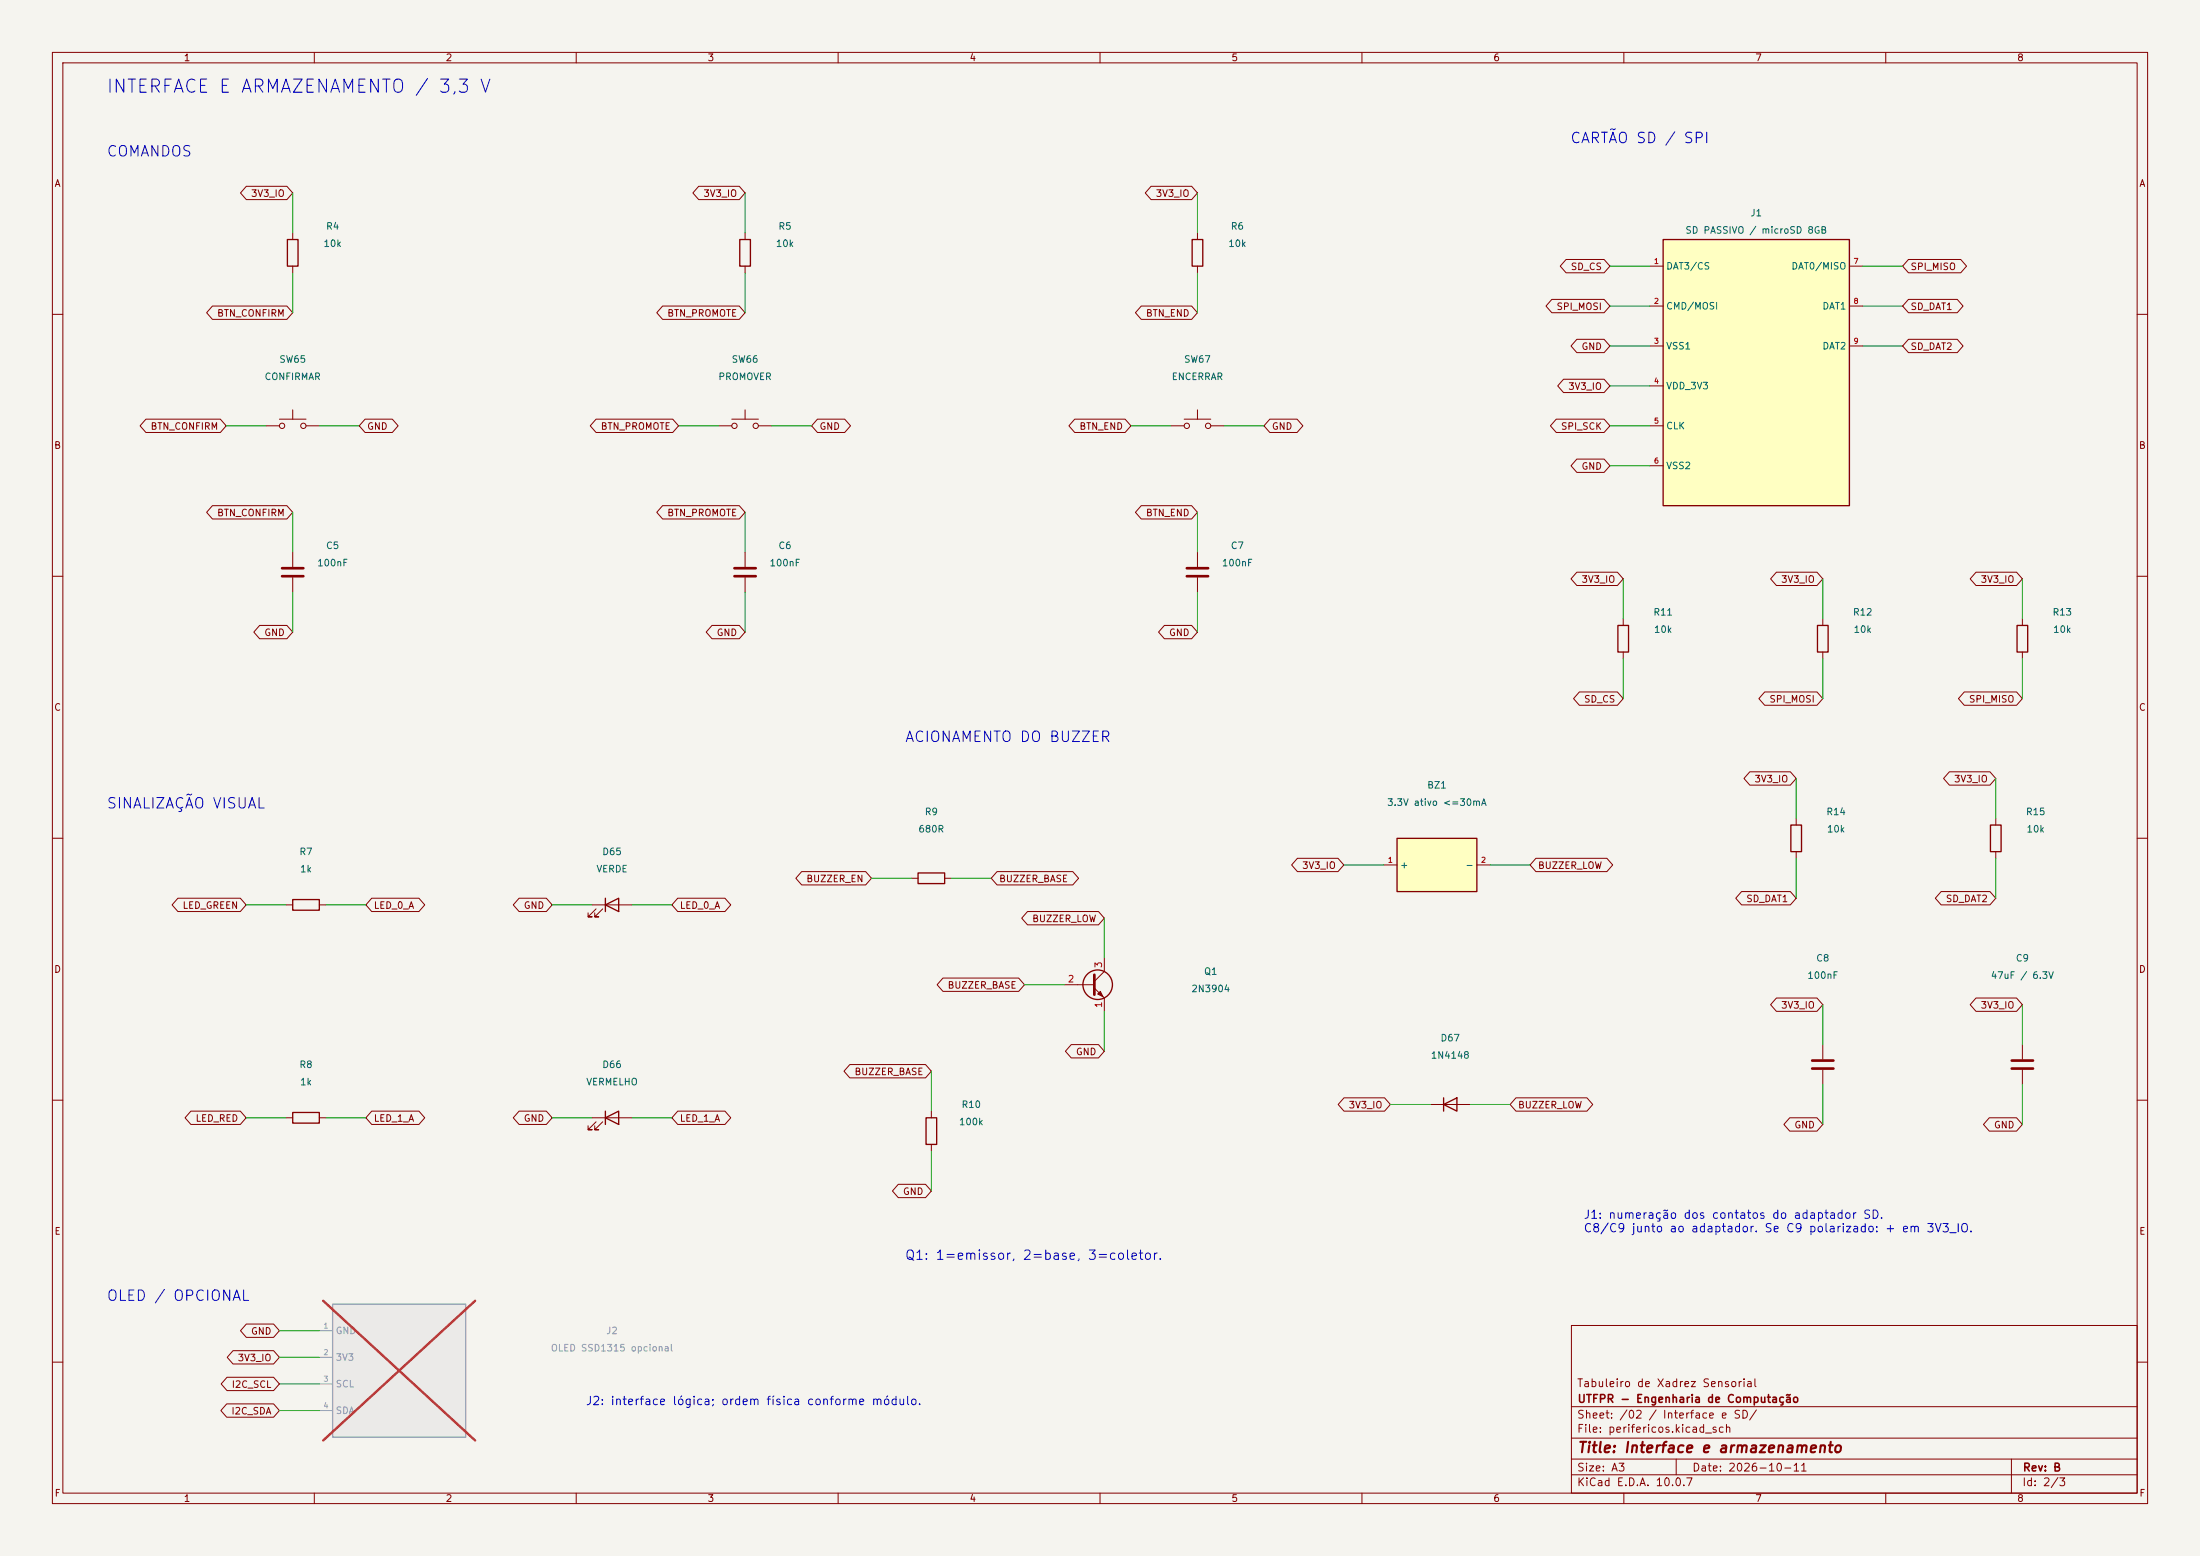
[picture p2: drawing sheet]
(kicad_sch (version 20250114) (generator "eeschema") (paper "A3")
    (title_block (title "Interface e armazenamento") (date "2026-10-11") (rev "B") (company "UTFPR - Engenharia de Computação")
    (comment 1 "Tabuleiro de Xadrez Sensorial"))
    (lib_symbols (symbol "Sensory:Button"
  (pin_numbers (hide yes))
  (pin_names
   (offset 1.016) (hide yes))
  (exclude_from_sim no)
  (in_bom yes)
  (on_board yes)
  (in_pos_files yes)
  (duplicate_pin_numbers_are_jumpers no)
  (property "Reference" "SW" (at 1.27 2.54 0) (show_name no) (do_not_autoplace no) (effects (font (size 1.27 1.27)) (justify left)))
  (property "Value" "Button" (at 0 -1.524 0) (show_name no) (do_not_autoplace no) (effects (font (size 1.27 1.27))))
  (property "Footprint" "" (at 0 5.08 0) (show_name no) (do_not_autoplace no) (hide yes) (effects (font (size 1.27 1.27))))
  (property "Datasheet" "" (at 0 5.08 0) (show_name no) (do_not_autoplace no) (hide yes) (effects (font (size 1.27 1.27))))
  (property "Description" "Push button switch, generic, two pins" (at 0 0 0) (show_name no) (do_not_autoplace no) (hide yes) (effects (font (size 1.27 1.27))))
  (symbol "Button_0_1"
   (circle (center -2.032 0) (radius 0.508) (stroke (width 0) (type default)) (fill (type none)))
   (polyline (pts (xy 0 1.27) (xy 0 3.048)) (stroke (width 0) (type default)) (fill (type none)))
   (circle (center 2.032 0) (radius 0.508) (stroke (width 0) (type default)) (fill (type none)))
   (polyline (pts (xy 2.54 1.27) (xy -2.54 1.27)) (stroke (width 0) (type default)) (fill (type none)))
   (pin passive line (at -5.08 0 0) (length 2.54) (name "1" (effects (font (size 1.27 1.27)))) (number "1" (effects (font (size 1.27 1.27)))))
   (pin passive line (at 5.08 0 180) (length 2.54) (name "2" (effects (font (size 1.27 1.27)))) (number "2" (effects (font (size 1.27 1.27))))))
  (embedded_fonts no))
(symbol "Sensory:Buzzer" (pin_names (offset 0.5)) (in_bom yes) (on_board yes)
   (property "Reference" "BZ" (at 0 10.16 0) (effects (font (size 1 1))))
   (property "Value" "Buzzer" (at 0 7.62 0) (effects (font (size 1 1))))
   (property "Footprint" "" (at 0 0 0) (effects (font (size 1 1)) (hide yes)))
   (property "Datasheet" "" (at 0 0 0) (effects (font (size 1 1)) (hide yes)))
   (property "Description" "Buzzer ativo, 3,3 V, corrente máxima de 30 mA." (at 0 0 0) (effects (font (size 1 1)) (hide yes)))
   (symbol "Buzzer_0_1" (rectangle (start -7.62 5.08) (end 7.62 -5.08) (stroke (width 0.254) (type default)) (fill (type background)))) (symbol "Buzzer_1_1" (pin passive line (at -10.16 -0.0 0) (length 2.54) (name "+" (effects (font (size 1.27 1.27)))) (number "1" (effects (font (size 1.0 1.0))))) (pin passive line (at 10.16 -0.0 180) (length 2.54) (name "-" (effects (font (size 1.27 1.27)))) (number "2" (effects (font (size 1.0 1.0)))))))
(symbol "Sensory:C"
  (pin_numbers (hide yes))
  (pin_names
   (offset 0.254))
  (exclude_from_sim no)
  (in_bom yes)
  (on_board yes)
  (in_pos_files yes)
  (duplicate_pin_numbers_are_jumpers no)
  (property "Reference" "C" (at 0.635 2.54 0) (show_name no) (do_not_autoplace no) (effects (font (size 1.27 1.27)) (justify left)))
  (property "Value" "C" (at 0.635 -2.54 0) (show_name no) (do_not_autoplace no) (effects (font (size 1.27 1.27)) (justify left)))
  (property "Footprint" "" (at 0.9652 -3.81 0) (show_name no) (do_not_autoplace no) (hide yes) (effects (font (size 1.27 1.27))))
  (property "Datasheet" "" (at 0 0 0) (show_name no) (do_not_autoplace no) (hide yes) (effects (font (size 1.27 1.27))))
  (property "Description" "Unpolarized capacitor" (at 0 0 0) (show_name no) (do_not_autoplace no) (hide yes) (effects (font (size 1.27 1.27))))
  (symbol "C_0_1"
   (polyline (pts (xy -2.032 0.762) (xy 2.032 0.762)) (stroke (width 0.508) (type default)) (fill (type none)))
   (polyline (pts (xy -2.032 -0.762) (xy 2.032 -0.762)) (stroke (width 0.508) (type default)) (fill (type none))))
  (symbol "C_1_1"
   (pin passive line (at 0 3.81 270) (length 2.794) (name "" (effects (font (size 1.27 1.27)))) (number "1" (effects (font (size 1.27 1.27)))))
   (pin passive line (at 0 -3.81 90) (length 2.794) (name "" (effects (font (size 1.27 1.27)))) (number "2" (effects (font (size 1.27 1.27))))))
  (embedded_fonts no))
(symbol "Sensory:D"
  (pin_numbers (hide yes))
  (pin_names
   (offset 1.016) (hide yes))
  (exclude_from_sim no)
  (in_bom yes)
  (on_board yes)
  (in_pos_files yes)
  (duplicate_pin_numbers_are_jumpers no)
  (property "Reference" "D" (at 0 2.54 0) (show_name no) (do_not_autoplace no) (effects (font (size 1.27 1.27))))
  (property "Value" "D" (at 0 -2.54 0) (show_name no) (do_not_autoplace no) (effects (font (size 1.27 1.27))))
  (property "Footprint" "" (at 0 0 0) (show_name no) (do_not_autoplace no) (hide yes) (effects (font (size 1.27 1.27))))
  (property "Datasheet" "" (at 0 0 0) (show_name no) (do_not_autoplace no) (hide yes) (effects (font (size 1.27 1.27))))
  (property "Description" "Diode" (at 0 0 0) (show_name no) (do_not_autoplace no) (hide yes) (effects (font (size 1.27 1.27))))
  (property "Sim.Device" "D" (at 0 0 0) (show_name no) (do_not_autoplace no) (hide yes) (effects (font (size 1.27 1.27))))
  (property "Sim.Pins" "1=K 2=A" (at 0 0 0) (show_name no) (do_not_autoplace no) (hide yes) (effects (font (size 1.27 1.27))))
  (symbol "D_0_1"
   (polyline (pts (xy -1.27 1.27) (xy -1.27 -1.27)) (stroke (width 0.254) (type default)) (fill (type none)))
   (polyline (pts (xy 1.27 1.27) (xy 1.27 -1.27) (xy -1.27 0) (xy 1.27 1.27)) (stroke (width 0.254) (type default)) (fill (type none)))
   (polyline (pts (xy 1.27 0) (xy -1.27 0)) (stroke (width 0) (type default)) (fill (type none))))
  (symbol "D_1_1"
   (pin passive line (at -3.81 0 0) (length 2.54) (name "K" (effects (font (size 1.27 1.27)))) (number "1" (effects (font (size 1.27 1.27)))))
   (pin passive line (at 3.81 0 180) (length 2.54) (name "A" (effects (font (size 1.27 1.27)))) (number "2" (effects (font (size 1.27 1.27))))))
  (embedded_fonts no))
(symbol "Sensory:LED"
  (pin_numbers (hide yes))
  (pin_names
   (offset 1.016) (hide yes))
  (exclude_from_sim no)
  (in_bom yes)
  (on_board yes)
  (in_pos_files yes)
  (duplicate_pin_numbers_are_jumpers no)
  (property "Reference" "D" (at 0 2.54 0) (show_name no) (do_not_autoplace no) (effects (font (size 1.27 1.27))))
  (property "Value" "LED" (at 0 -2.54 0) (show_name no) (do_not_autoplace no) (effects (font (size 1.27 1.27))))
  (property "Footprint" "" (at 0 0 0) (show_name no) (do_not_autoplace no) (hide yes) (effects (font (size 1.27 1.27))))
  (property "Datasheet" "" (at 0 0 0) (show_name no) (do_not_autoplace no) (hide yes) (effects (font (size 1.27 1.27))))
  (property "Description" "Light emitting diode" (at 0 0 0) (show_name no) (do_not_autoplace no) (hide yes) (effects (font (size 1.27 1.27))))
  (property "Sim.Pins" "1=K 2=A" (at 0 0 0) (show_name no) (do_not_autoplace no) (hide yes) (effects (font (size 1.27 1.27))))
  (symbol "LED_0_1"
   (polyline (pts (xy -3.048 -0.762) (xy -4.572 -2.286) (xy -3.81 -2.286) (xy -4.572 -2.286) (xy -4.572 -1.524)) (stroke (width 0) (type default)) (fill (type none)))
   (polyline (pts (xy -1.778 -0.762) (xy -3.302 -2.286) (xy -2.54 -2.286) (xy -3.302 -2.286) (xy -3.302 -1.524)) (stroke (width 0) (type default)) (fill (type none)))
   (polyline (pts (xy -1.27 0) (xy 1.27 0)) (stroke (width 0) (type default)) (fill (type none)))
   (polyline (pts (xy -1.27 -1.27) (xy -1.27 1.27)) (stroke (width 0.254) (type default)) (fill (type none)))
   (polyline (pts (xy 1.27 -1.27) (xy 1.27 1.27) (xy -1.27 0) (xy 1.27 -1.27)) (stroke (width 0.254) (type default)) (fill (type none))))
  (symbol "LED_1_1"
   (pin passive line (at -3.81 0 0) (length 2.54) (name "K" (effects (font (size 1.27 1.27)))) (number "1" (effects (font (size 1.27 1.27)))))
   (pin passive line (at 3.81 0 180) (length 2.54) (name "A" (effects (font (size 1.27 1.27)))) (number "2" (effects (font (size 1.27 1.27))))))
  (embedded_fonts no))
(symbol "Sensory:NPN"
  (pin_names
   (offset 0) (hide yes))
  (exclude_from_sim no)
  (in_bom yes)
  (on_board yes)
  (in_pos_files yes)
  (duplicate_pin_numbers_are_jumpers no)
  (property "Reference" "Q" (at 5.08 1.27 0) (show_name no) (do_not_autoplace no) (effects (font (size 1.27 1.27)) (justify left)))
  (property "Value" "NPN" (at 5.08 -1.27 0) (show_name no) (do_not_autoplace no) (effects (font (size 1.27 1.27)) (justify left)))
  (property "Footprint" "" (at 5.08 2.54 0) (show_name no) (do_not_autoplace no) (hide yes) (effects (font (size 1.27 1.27))))
  (property "Datasheet" "" (at 0 0 0) (show_name no) (do_not_autoplace no) (hide yes) (effects (font (size 1.27 1.27))))
  (property "Description" "NPN transistor, emitter/base/collector" (at 0 0 0) (show_name no) (do_not_autoplace no) (hide yes) (effects (font (size 1.27 1.27))))
  (property "Sim.Device" "NPN" (at 0 0 0) (show_name no) (do_not_autoplace no) (hide yes) (effects (font (size 1.27 1.27))))
  (property "Sim.Pins" "1=E 2=B 3=C" (at 0 0 0) (show_name no) (do_not_autoplace no) (hide yes) (effects (font (size 1.27 1.27))))
  (symbol "NPN_0_1"
   (polyline (pts (xy -2.54 0) (xy 0.635 0)) (stroke (width 0) (type default)) (fill (type none)))
   (polyline (pts (xy 0.635 1.905) (xy 0.635 -1.905)) (stroke (width 0.508) (type default)) (fill (type none)))
   (circle (center 1.27 0) (radius 2.8194) (stroke (width 0.254) (type default)) (fill (type none))))
  (symbol "NPN_1_1"
   (polyline (pts (xy 0.635 0.635) (xy 2.54 2.54)) (stroke (width 0) (type default)) (fill (type none)))
   (polyline (pts (xy 0.635 -0.635) (xy 2.54 -2.54)) (stroke (width 0) (type default)) (fill (type none)))
   (polyline (pts (xy 1.27 -1.778) (xy 1.778 -1.27) (xy 2.286 -2.286) (xy 1.27 -1.778)) (stroke (width 0) (type default)) (fill (type outline)))
   (pin passive line (at 2.54 -5.08 90) (length 2.54) (name "E" (effects (font (size 1.27 1.27)))) (number "1" (effects (font (size 1.27 1.27)))))
   (pin input line (at -5.08 0 0) (length 2.54) (name "B" (effects (font (size 1.27 1.27)))) (number "2" (effects (font (size 1.27 1.27)))))
   (pin passive line (at 2.54 5.08 270) (length 2.54) (name "C" (effects (font (size 1.27 1.27)))) (number "3" (effects (font (size 1.27 1.27))))))
  (embedded_fonts no))
(symbol "Sensory:OLED_optional" (pin_names (offset 0.5)) (in_bom yes) (on_board yes)
   (property "Reference" "J" (at 0 17.78 0) (effects (font (size 1 1))))
   (property "Value" "OLED_optional" (at 0 15.24 0) (effects (font (size 1 1))))
   (property "Footprint" "" (at 0 0 0) (effects (font (size 1 1)) (hide yes)))
   (property "Datasheet" "" (at 0 0 0) (effects (font (size 1 1)) (hide yes)))
   (property "Description" "Interface lógica do OLED SSD1315; ordem física do conector conforme o módulo utilizado." (at 0 0 0) (effects (font (size 1 1)) (hide yes)))
   (symbol "OLED_optional_0_1" (rectangle (start -12.7 12.7) (end 12.7 -12.7) (stroke (width 0.254) (type default)) (fill (type background)))) (symbol "OLED_optional_1_1" (pin power_in line (at -15.24 7.62 0) (length 2.54) (name "GND" (effects (font (size 1.27 1.27)))) (number "1" (effects (font (size 1.0 1.0))))) (pin power_in line (at -15.24 2.54 0) (length 2.54) (name "3V3" (effects (font (size 1.27 1.27)))) (number "2" (effects (font (size 1.0 1.0))))) (pin input line (at -15.24 -2.54 0) (length 2.54) (name "SCL" (effects (font (size 1.27 1.27)))) (number "3" (effects (font (size 1.0 1.0))))) (pin bidirectional line (at -15.24 -7.62 0) (length 2.54) (name "SDA" (effects (font (size 1.27 1.27)))) (number "4" (effects (font (size 1.0 1.0)))))))
(symbol "Sensory:R"
  (pin_numbers (hide yes))
  (pin_names
   (offset 0))
  (exclude_from_sim no)
  (in_bom yes)
  (on_board yes)
  (in_pos_files yes)
  (duplicate_pin_numbers_are_jumpers no)
  (property "Reference" "R" (at 2.032 0 90) (show_name no) (do_not_autoplace no) (effects (font (size 1.27 1.27))))
  (property "Value" "R" (at 0 0 90) (show_name no) (do_not_autoplace no) (effects (font (size 1.27 1.27))))
  (property "Footprint" "" (at -1.778 0 90) (show_name no) (do_not_autoplace no) (hide yes) (effects (font (size 1.27 1.27))))
  (property "Datasheet" "" (at 0 0 0) (show_name no) (do_not_autoplace no) (hide yes) (effects (font (size 1.27 1.27))))
  (property "Description" "Resistor" (at 0 0 0) (show_name no) (do_not_autoplace no) (hide yes) (effects (font (size 1.27 1.27))))
  (symbol "R_0_1"
   (rectangle (start -1.016 -2.54) (end 1.016 2.54) (stroke (width 0.254) (type default)) (fill (type none))))
  (symbol "R_1_1"
   (pin passive line (at 0 3.81 270) (length 1.27) (name "" (effects (font (size 1.27 1.27)))) (number "1" (effects (font (size 1.27 1.27)))))
   (pin passive line (at 0 -3.81 90) (length 1.27) (name "" (effects (font (size 1.27 1.27)))) (number "2" (effects (font (size 1.27 1.27))))))
  (embedded_fonts no))
(symbol "Sensory:SD_adapter_passive" (pin_names (offset 0.5)) (in_bom yes) (on_board yes)
   (property "Reference" "J" (at 0 30.48 0) (effects (font (size 1 1))))
   (property "Value" "SD_adapter_passive" (at 0 27.94 0) (effects (font (size 1 1))))
   (property "Footprint" "" (at 0 0 0) (effects (font (size 1 1)) (hide yes)))
   (property "Datasheet" "" (at 0 0 0) (effects (font (size 1 1)) (hide yes)))
   (property "Description" "Adaptador SD passivo: numeração dos contatos SD 1 a 9, não dos contatos microSD." (at 0 0 0) (effects (font (size 1 1)) (hide yes)))
   (symbol "SD_adapter_passive_0_1" (rectangle (start -17.78 25.4) (end 17.78 -25.4) (stroke (width 0.254) (type default)) (fill (type background)))) (symbol "SD_adapter_passive_1_1" (pin input line (at -20.32 20.32 0) (length 2.54) (name "DAT3/CS" (effects (font (size 1.27 1.27)))) (number "1" (effects (font (size 1.0 1.0))))) (pin input line (at -20.32 12.7 0) (length 2.54) (name "CMD/MOSI" (effects (font (size 1.27 1.27)))) (number "2" (effects (font (size 1.0 1.0))))) (pin power_in line (at -20.32 5.08 0) (length 2.54) (name "VSS1" (effects (font (size 1.27 1.27)))) (number "3" (effects (font (size 1.0 1.0))))) (pin power_in line (at -20.32 -2.54 0) (length 2.54) (name "VDD_3V3" (effects (font (size 1.27 1.27)))) (number "4" (effects (font (size 1.0 1.0))))) (pin input line (at -20.32 -10.16 0) (length 2.54) (name "CLK" (effects (font (size 1.27 1.27)))) (number "5" (effects (font (size 1.0 1.0))))) (pin power_in line (at -20.32 -17.78 0) (length 2.54) (name "VSS2" (effects (font (size 1.27 1.27)))) (number "6" (effects (font (size 1.0 1.0))))) (pin tri_state line (at 20.32 20.32 180) (length 2.54) (name "DAT0/MISO" (effects (font (size 1.27 1.27)))) (number "7" (effects (font (size 1.0 1.0))))) (pin bidirectional line (at 20.32 12.7 180) (length 2.54) (name "DAT1" (effects (font (size 1.27 1.27)))) (number "8" (effects (font (size 1.0 1.0))))) (pin bidirectional line (at 20.32 5.08 180) (length 2.54) (name "DAT2" (effects (font (size 1.27 1.27)))) (number "9" (effects (font (size 1.0 1.0)))))))) (text "INTERFACE E ARMAZENAMENTO / 3,3 V" (at 20.32 15.24 0) (effects (font (size 2.5 2.5)) (justify left top))) (text "COMANDOS" (at 20.32 27.94 0) (effects (font (size 2.0 2.0)) (justify left top))) (text "CARTÃO SD / SPI" (at 299.72 25.4 0) (effects (font (size 2.0 2.0)) (justify left top))) (symbol (lib_id "Sensory:R") (at 55.88 48.26 0) (unit 1) (in_bom yes) (on_board yes) (dnp no)
    (property "Reference" "R4" (at 63.5 43.18 0) (effects (font (size 1.27 1.27))))
    (property "Value" "10k" (at 63.5 46.482 0) (effects (font (size 1.27 1.27))))
    (property "Footprint" "" (at 55.88 48.26 0) (effects (font (size 1 1)) (hide yes)))
    (property "Assembly_note" "" (at 55.88 48.26 0) (effects (font (size 1 1)) (hide yes)))) (wire (pts (xy 55.88 44.45) (xy 55.88 36.83)) (stroke (width 0) (type default))) (global_label "3V3_IO" (shape bidirectional) (at 55.88 36.83 0) (effects (font (size 1.27 1.27)) (justify right))) (wire (pts (xy 55.88 52.07) (xy 55.88 59.69)) (stroke (width 0) (type default))) (global_label "BTN_CONFIRM" (shape bidirectional) (at 55.88 59.69 0) (effects (font (size 1.27 1.27)) (justify right))) (symbol (lib_id "Sensory:Button") (at 55.88 81.28 0) (unit 1) (in_bom yes) (on_board yes) (dnp no)
    (property "Reference" "SW65" (at 55.88 68.58 0) (effects (font (size 1.27 1.27))))
    (property "Value" "CONFIRMAR" (at 55.88 71.882 0) (effects (font (size 1.27 1.27))))
    (property "Footprint" "" (at 55.88 81.28 0) (effects (font (size 1 1)) (hide yes)))
    (property "Assembly_note" "" (at 55.88 81.28 0) (effects (font (size 1 1)) (hide yes)))) (wire (pts (xy 50.8 81.28) (xy 43.18 81.28)) (stroke (width 0) (type default))) (global_label "BTN_CONFIRM" (shape bidirectional) (at 43.18 81.28 0) (effects (font (size 1.27 1.27)) (justify right))) (wire (pts (xy 60.96 81.28) (xy 68.58 81.28)) (stroke (width 0) (type default))) (global_label "GND" (shape bidirectional) (at 68.58 81.28 180) (effects (font (size 1.27 1.27)) (justify left))) (symbol (lib_id "Sensory:C") (at 55.88 109.22 0) (unit 1) (in_bom yes) (on_board yes) (dnp no)
    (property "Reference" "C5" (at 63.5 104.14 0) (effects (font (size 1.27 1.27))))
    (property "Value" "100nF" (at 63.5 107.442 0) (effects (font (size 1.27 1.27))))
    (property "Footprint" "" (at 55.88 109.22 0) (effects (font (size 1 1)) (hide yes)))
    (property "Assembly_note" "" (at 55.88 109.22 0) (effects (font (size 1 1)) (hide yes)))) (wire (pts (xy 55.88 105.41) (xy 55.88 97.79)) (stroke (width 0) (type default))) (global_label "BTN_CONFIRM" (shape bidirectional) (at 55.88 97.79 0) (effects (font (size 1.27 1.27)) (justify right))) (wire (pts (xy 55.88 113.03) (xy 55.88 120.65)) (stroke (width 0) (type default))) (global_label "GND" (shape bidirectional) (at 55.88 120.65 0) (effects (font (size 1.27 1.27)) (justify right))) (symbol (lib_id "Sensory:R") (at 142.24 48.26 0) (unit 1) (in_bom yes) (on_board yes) (dnp no)
    (property "Reference" "R5" (at 149.86 43.18 0) (effects (font (size 1.27 1.27))))
    (property "Value" "10k" (at 149.86 46.482 0) (effects (font (size 1.27 1.27))))
    (property "Footprint" "" (at 142.24 48.26 0) (effects (font (size 1 1)) (hide yes)))
    (property "Assembly_note" "" (at 142.24 48.26 0) (effects (font (size 1 1)) (hide yes)))) (wire (pts (xy 142.24 44.45) (xy 142.24 36.83)) (stroke (width 0) (type default))) (global_label "3V3_IO" (shape bidirectional) (at 142.24 36.83 0) (effects (font (size 1.27 1.27)) (justify right))) (wire (pts (xy 142.24 52.07) (xy 142.24 59.69)) (stroke (width 0) (type default))) (global_label "BTN_PROMOTE" (shape bidirectional) (at 142.24 59.69 0) (effects (font (size 1.27 1.27)) (justify right))) (symbol (lib_id "Sensory:Button") (at 142.24 81.28 0) (unit 1) (in_bom yes) (on_board yes) (dnp no)
    (property "Reference" "SW66" (at 142.24 68.58 0) (effects (font (size 1.27 1.27))))
    (property "Value" "PROMOVER" (at 142.24 71.882 0) (effects (font (size 1.27 1.27))))
    (property "Footprint" "" (at 142.24 81.28 0) (effects (font (size 1 1)) (hide yes)))
    (property "Assembly_note" "" (at 142.24 81.28 0) (effects (font (size 1 1)) (hide yes)))) (wire (pts (xy 137.16 81.28) (xy 129.54 81.28)) (stroke (width 0) (type default))) (global_label "BTN_PROMOTE" (shape bidirectional) (at 129.54 81.28 0) (effects (font (size 1.27 1.27)) (justify right))) (wire (pts (xy 147.32 81.28) (xy 154.94 81.28)) (stroke (width 0) (type default))) (global_label "GND" (shape bidirectional) (at 154.94 81.28 180) (effects (font (size 1.27 1.27)) (justify left))) (symbol (lib_id "Sensory:C") (at 142.24 109.22 0) (unit 1) (in_bom yes) (on_board yes) (dnp no)
    (property "Reference" "C6" (at 149.86 104.14 0) (effects (font (size 1.27 1.27))))
    (property "Value" "100nF" (at 149.86 107.442 0) (effects (font (size 1.27 1.27))))
    (property "Footprint" "" (at 142.24 109.22 0) (effects (font (size 1 1)) (hide yes)))
    (property "Assembly_note" "" (at 142.24 109.22 0) (effects (font (size 1 1)) (hide yes)))) (wire (pts (xy 142.24 105.41) (xy 142.24 97.79)) (stroke (width 0) (type default))) (global_label "BTN_PROMOTE" (shape bidirectional) (at 142.24 97.79 0) (effects (font (size 1.27 1.27)) (justify right))) (wire (pts (xy 142.24 113.03) (xy 142.24 120.65)) (stroke (width 0) (type default))) (global_label "GND" (shape bidirectional) (at 142.24 120.65 0) (effects (font (size 1.27 1.27)) (justify right))) (symbol (lib_id "Sensory:R") (at 228.6 48.26 0) (unit 1) (in_bom yes) (on_board yes) (dnp no)
    (property "Reference" "R6" (at 236.22 43.18 0) (effects (font (size 1.27 1.27))))
    (property "Value" "10k" (at 236.22 46.482 0) (effects (font (size 1.27 1.27))))
    (property "Footprint" "" (at 228.6 48.26 0) (effects (font (size 1 1)) (hide yes)))
    (property "Assembly_note" "" (at 228.6 48.26 0) (effects (font (size 1 1)) (hide yes)))) (wire (pts (xy 228.6 44.45) (xy 228.6 36.83)) (stroke (width 0) (type default))) (global_label "3V3_IO" (shape bidirectional) (at 228.6 36.83 0) (effects (font (size 1.27 1.27)) (justify right))) (wire (pts (xy 228.6 52.07) (xy 228.6 59.69)) (stroke (width 0) (type default))) (global_label "BTN_END" (shape bidirectional) (at 228.6 59.69 0) (effects (font (size 1.27 1.27)) (justify right))) (symbol (lib_id "Sensory:Button") (at 228.6 81.28 0) (unit 1) (in_bom yes) (on_board yes) (dnp no)
    (property "Reference" "SW67" (at 228.6 68.58 0) (effects (font (size 1.27 1.27))))
    (property "Value" "ENCERRAR" (at 228.6 71.882 0) (effects (font (size 1.27 1.27))))
    (property "Footprint" "" (at 228.6 81.28 0) (effects (font (size 1 1)) (hide yes)))
    (property "Assembly_note" "" (at 228.6 81.28 0) (effects (font (size 1 1)) (hide yes)))) (wire (pts (xy 223.52 81.28) (xy 215.9 81.28)) (stroke (width 0) (type default))) (global_label "BTN_END" (shape bidirectional) (at 215.9 81.28 0) (effects (font (size 1.27 1.27)) (justify right))) (wire (pts (xy 233.68 81.28) (xy 241.3 81.28)) (stroke (width 0) (type default))) (global_label "GND" (shape bidirectional) (at 241.3 81.28 180) (effects (font (size 1.27 1.27)) (justify left))) (symbol (lib_id "Sensory:C") (at 228.6 109.22 0) (unit 1) (in_bom yes) (on_board yes) (dnp no)
    (property "Reference" "C7" (at 236.22 104.14 0) (effects (font (size 1.27 1.27))))
    (property "Value" "100nF" (at 236.22 107.442 0) (effects (font (size 1.27 1.27))))
    (property "Footprint" "" (at 228.6 109.22 0) (effects (font (size 1 1)) (hide yes)))
    (property "Assembly_note" "" (at 228.6 109.22 0) (effects (font (size 1 1)) (hide yes)))) (wire (pts (xy 228.6 105.41) (xy 228.6 97.79)) (stroke (width 0) (type default))) (global_label "BTN_END" (shape bidirectional) (at 228.6 97.79 0) (effects (font (size 1.27 1.27)) (justify right))) (wire (pts (xy 228.6 113.03) (xy 228.6 120.65)) (stroke (width 0) (type default))) (global_label "GND" (shape bidirectional) (at 228.6 120.65 0) (effects (font (size 1.27 1.27)) (justify right))) (text "SINALIZAÇÃO VISUAL" (at 20.32 152.4 0) (effects (font (size 2.0 2.0)) (justify left top))) (text "ACIONAMENTO DO BUZZER" (at 172.72 139.7 0) (effects (font (size 2.0 2.0)) (justify left top))) (symbol (lib_id "Sensory:R") (at 58.42 172.72 90) (unit 1) (in_bom yes) (on_board yes) (dnp no)
    (property "Reference" "R7" (at 58.42 162.56 90) (effects (font (size 1.27 1.27))))
    (property "Value" "1k" (at 58.42 165.862 90) (effects (font (size 1.27 1.27))))
    (property "Footprint" "" (at 58.42 172.72 0) (effects (font (size 1 1)) (hide yes)))
    (property "Assembly_note" "" (at 58.42 172.72 0) (effects (font (size 1 1)) (hide yes)))) (wire (pts (xy 54.61 172.72) (xy 46.99 172.72)) (stroke (width 0) (type default))) (global_label "LED_GREEN" (shape bidirectional) (at 46.99 172.72 0) (effects (font (size 1.27 1.27)) (justify right))) (wire (pts (xy 62.23 172.72) (xy 69.85 172.72)) (stroke (width 0) (type default))) (global_label "LED_0_A" (shape bidirectional) (at 69.85 172.72 180) (effects (font (size 1.27 1.27)) (justify left))) (symbol (lib_id "Sensory:LED") (at 116.84 172.72 0) (unit 1) (in_bom yes) (on_board yes) (dnp no)
    (property "Reference" "D65" (at 116.84 162.56 0) (effects (font (size 1.27 1.27))))
    (property "Value" "VERDE" (at 116.84 165.862 0) (effects (font (size 1.27 1.27))))
    (property "Footprint" "" (at 116.84 172.72 0) (effects (font (size 1 1)) (hide yes)))
    (property "Assembly_note" "" (at 116.84 172.72 0) (effects (font (size 1 1)) (hide yes)))) (wire (pts (xy 113.03 172.72) (xy 105.41 172.72)) (stroke (width 0) (type default))) (global_label "GND" (shape bidirectional) (at 105.41 172.72 0) (effects (font (size 1.27 1.27)) (justify right))) (wire (pts (xy 120.65 172.72) (xy 128.27 172.72)) (stroke (width 0) (type default))) (global_label "LED_0_A" (shape bidirectional) (at 128.27 172.72 180) (effects (font (size 1.27 1.27)) (justify left))) (symbol (lib_id "Sensory:R") (at 58.42 213.36 90) (unit 1) (in_bom yes) (on_board yes) (dnp no)
    (property "Reference" "R8" (at 58.42 203.2 90) (effects (font (size 1.27 1.27))))
    (property "Value" "1k" (at 58.42 206.502 90) (effects (font (size 1.27 1.27))))
    (property "Footprint" "" (at 58.42 213.36 0) (effects (font (size 1 1)) (hide yes)))
    (property "Assembly_note" "" (at 58.42 213.36 0) (effects (font (size 1 1)) (hide yes)))) (wire (pts (xy 54.61 213.36) (xy 46.99 213.36)) (stroke (width 0) (type default))) (global_label "LED_RED" (shape bidirectional) (at 46.99 213.36 0) (effects (font (size 1.27 1.27)) (justify right))) (wire (pts (xy 62.23 213.36) (xy 69.85 213.36)) (stroke (width 0) (type default))) (global_label "LED_1_A" (shape bidirectional) (at 69.85 213.36 180) (effects (font (size 1.27 1.27)) (justify left))) (symbol (lib_id "Sensory:LED") (at 116.84 213.36 0) (unit 1) (in_bom yes) (on_board yes) (dnp no)
    (property "Reference" "D66" (at 116.84 203.2 0) (effects (font (size 1.27 1.27))))
    (property "Value" "VERMELHO" (at 116.84 206.502 0) (effects (font (size 1.27 1.27))))
    (property "Footprint" "" (at 116.84 213.36 0) (effects (font (size 1 1)) (hide yes)))
    (property "Assembly_note" "" (at 116.84 213.36 0) (effects (font (size 1 1)) (hide yes)))) (wire (pts (xy 113.03 213.36) (xy 105.41 213.36)) (stroke (width 0) (type default))) (global_label "GND" (shape bidirectional) (at 105.41 213.36 0) (effects (font (size 1.27 1.27)) (justify right))) (wire (pts (xy 120.65 213.36) (xy 128.27 213.36)) (stroke (width 0) (type default))) (global_label "LED_1_A" (shape bidirectional) (at 128.27 213.36 180) (effects (font (size 1.27 1.27)) (justify left))) (symbol (lib_id "Sensory:NPN") (at 208.28 187.96 0) (unit 1) (in_bom yes) (on_board yes) (dnp no)
    (property "Reference" "Q1" (at 231.14 185.42 0) (effects (font (size 1.27 1.27))))
    (property "Value" "2N3904" (at 231.14 188.722 0) (effects (font (size 1.27 1.27))))
    (property "Footprint" "Package_TO_SOT_THT:TO-92_Inline" (at 208.28 187.96 0) (effects (font (size 1 1)) (hide yes)))
    (property "Assembly_note" "" (at 208.28 187.96 0) (effects (font (size 1 1)) (hide yes)))) (wire (pts (xy 210.82 193.04) (xy 210.82 200.66)) (stroke (width 0) (type default))) (global_label "GND" (shape bidirectional) (at 210.82 200.66 0) (effects (font (size 1.27 1.27)) (justify right))) (wire (pts (xy 203.2 187.96) (xy 195.58 187.96)) (stroke (width 0) (type default))) (global_label "BUZZER_BASE" (shape bidirectional) (at 195.58 187.96 0) (effects (font (size 1.27 1.27)) (justify right))) (wire (pts (xy 210.82 182.88) (xy 210.82 175.26)) (stroke (width 0) (type default))) (global_label "BUZZER_LOW" (shape bidirectional) (at 210.82 175.26 0) (effects (font (size 1.27 1.27)) (justify right))) (symbol (lib_id "Sensory:R") (at 177.8 167.64 90) (unit 1) (in_bom yes) (on_board yes) (dnp no)
    (property "Reference" "R9" (at 177.8 154.94 90) (effects (font (size 1.27 1.27))))
    (property "Value" "680R" (at 177.8 158.242 90) (effects (font (size 1.27 1.27))))
    (property "Footprint" "" (at 177.8 167.64 0) (effects (font (size 1 1)) (hide yes)))
    (property "Assembly_note" "" (at 177.8 167.64 0) (effects (font (size 1 1)) (hide yes)))) (wire (pts (xy 173.99 167.64) (xy 166.37 167.64)) (stroke (width 0) (type default))) (global_label "BUZZER_EN" (shape bidirectional) (at 166.37 167.64 0) (effects (font (size 1.27 1.27)) (justify right))) (wire (pts (xy 181.61 167.64) (xy 189.23 167.64)) (stroke (width 0) (type default))) (global_label "BUZZER_BASE" (shape bidirectional) (at 189.23 167.64 180) (effects (font (size 1.27 1.27)) (justify left))) (symbol (lib_id "Sensory:R") (at 177.8 215.9 0) (unit 1) (in_bom yes) (on_board yes) (dnp no)
    (property "Reference" "R10" (at 185.42 210.82 0) (effects (font (size 1.27 1.27))))
    (property "Value" "100k" (at 185.42 214.122 0) (effects (font (size 1.27 1.27))))
    (property "Footprint" "" (at 177.8 215.9 0) (effects (font (size 1 1)) (hide yes)))
    (property "Assembly_note" "" (at 177.8 215.9 0) (effects (font (size 1 1)) (hide yes)))) (wire (pts (xy 177.8 212.09) (xy 177.8 204.47)) (stroke (width 0) (type default))) (global_label "BUZZER_BASE" (shape bidirectional) (at 177.8 204.47 0) (effects (font (size 1.27 1.27)) (justify right))) (wire (pts (xy 177.8 219.71) (xy 177.8 227.33)) (stroke (width 0) (type default))) (global_label "GND" (shape bidirectional) (at 177.8 227.33 0) (effects (font (size 1.27 1.27)) (justify right))) (symbol (lib_id "Sensory:Buzzer") (at 274.32 165.1 0) (unit 1) (in_bom yes) (on_board yes) (dnp no)
    (property "Reference" "BZ1" (at 274.32 149.86 0) (effects (font (size 1.27 1.27))))
    (property "Value" "3.3V ativo <=30mA" (at 274.32 153.162 0) (effects (font (size 1.27 1.27))))
    (property "Footprint" "" (at 274.32 165.1 0) (effects (font (size 1 1)) (hide yes)))
    (property "Assembly_note" "" (at 274.32 165.1 0) (effects (font (size 1 1)) (hide yes)))) (wire (pts (xy 264.16 165.1) (xy 256.54 165.1)) (stroke (width 0) (type default))) (global_label "3V3_IO" (shape bidirectional) (at 256.54 165.1 0) (effects (font (size 1.27 1.27)) (justify right))) (wire (pts (xy 284.48 165.1) (xy 292.1 165.1)) (stroke (width 0) (type default))) (global_label "BUZZER_LOW" (shape bidirectional) (at 292.1 165.1 180) (effects (font (size 1.27 1.27)) (justify left))) (symbol (lib_id "Sensory:D") (at 276.86 210.82 0) (unit 1) (in_bom yes) (on_board yes) (dnp no)
    (property "Reference" "D67" (at 276.86 198.12 0) (effects (font (size 1.27 1.27))))
    (property "Value" "1N4148" (at 276.86 201.422 0) (effects (font (size 1.27 1.27))))
    (property "Footprint" "" (at 276.86 210.82 0) (effects (font (size 1 1)) (hide yes)))
    (property "Assembly_note" "" (at 276.86 210.82 0) (effects (font (size 1 1)) (hide yes)))) (wire (pts (xy 273.05 210.82) (xy 265.43 210.82)) (stroke (width 0) (type default))) (global_label "3V3_IO" (shape bidirectional) (at 265.43 210.82 0) (effects (font (size 1.27 1.27)) (justify right))) (wire (pts (xy 280.67 210.82) (xy 288.29 210.82)) (stroke (width 0) (type default))) (global_label "BUZZER_LOW" (shape bidirectional) (at 288.29 210.82 180) (effects (font (size 1.27 1.27)) (justify left))) (text "Q1: 1=emissor, 2=base, 3=coletor." (at 172.72 238.76 0) (effects (font (size 1.8 1.8)) (justify left top))) (symbol (lib_id "Sensory:SD_adapter_passive") (at 335.28 71.12 0) (unit 1) (in_bom yes) (on_board yes) (dnp no)
    (property "Reference" "J1" (at 335.28 40.64 0) (effects (font (size 1.27 1.27))))
    (property "Value" "SD PASSIVO / microSD 8GB" (at 335.28 43.942 0) (effects (font (size 1.27 1.27))))
    (property "Footprint" "" (at 335.28 71.12 0) (effects (font (size 1 1)) (hide yes)))
    (property "Assembly_note" "Adaptador SD convencional passivo; numeração dos contatos SD 1 a 9; alimentação de 3,3 V." (at 335.28 71.12 0) (effects (font (size 1 1)) (hide yes)))) (wire (pts (xy 314.96 50.8) (xy 307.34 50.8)) (stroke (width 0) (type default))) (global_label "SD_CS" (shape bidirectional) (at 307.34 50.8 0) (effects (font (size 1.27 1.27)) (justify right))) (wire (pts (xy 314.96 58.42) (xy 307.34 58.42)) (stroke (width 0) (type default))) (global_label "SPI_MOSI" (shape bidirectional) (at 307.34 58.42 0) (effects (font (size 1.27 1.27)) (justify right))) (wire (pts (xy 314.96 66.04) (xy 307.34 66.04)) (stroke (width 0) (type default))) (global_label "GND" (shape bidirectional) (at 307.34 66.04 0) (effects (font (size 1.27 1.27)) (justify right))) (wire (pts (xy 314.96 73.66) (xy 307.34 73.66)) (stroke (width 0) (type default))) (global_label "3V3_IO" (shape bidirectional) (at 307.34 73.66 0) (effects (font (size 1.27 1.27)) (justify right))) (wire (pts (xy 314.96 81.28) (xy 307.34 81.28)) (stroke (width 0) (type default))) (global_label "SPI_SCK" (shape bidirectional) (at 307.34 81.28 0) (effects (font (size 1.27 1.27)) (justify right))) (wire (pts (xy 314.96 88.9) (xy 307.34 88.9)) (stroke (width 0) (type default))) (global_label "GND" (shape bidirectional) (at 307.34 88.9 0) (effects (font (size 1.27 1.27)) (justify right))) (wire (pts (xy 355.6 50.8) (xy 363.22 50.8)) (stroke (width 0) (type default))) (global_label "SPI_MISO" (shape bidirectional) (at 363.22 50.8 180) (effects (font (size 1.27 1.27)) (justify left))) (wire (pts (xy 355.6 58.42) (xy 363.22 58.42)) (stroke (width 0) (type default))) (global_label "SD_DAT1" (shape bidirectional) (at 363.22 58.42 180) (effects (font (size 1.27 1.27)) (justify left))) (wire (pts (xy 355.6 66.04) (xy 363.22 66.04)) (stroke (width 0) (type default))) (global_label "SD_DAT2" (shape bidirectional) (at 363.22 66.04 180) (effects (font (size 1.27 1.27)) (justify left))) (symbol (lib_id "Sensory:R") (at 309.88 121.92 0) (unit 1) (in_bom yes) (on_board yes) (dnp no)
    (property "Reference" "R11" (at 317.5 116.84 0) (effects (font (size 1.27 1.27))))
    (property "Value" "10k" (at 317.5 120.142 0) (effects (font (size 1.27 1.27))))
    (property "Footprint" "" (at 309.88 121.92 0) (effects (font (size 1 1)) (hide yes)))
    (property "Assembly_note" "" (at 309.88 121.92 0) (effects (font (size 1 1)) (hide yes)))) (wire (pts (xy 309.88 118.11) (xy 309.88 110.49)) (stroke (width 0) (type default))) (global_label "3V3_IO" (shape bidirectional) (at 309.88 110.49 0) (effects (font (size 1.27 1.27)) (justify right))) (wire (pts (xy 309.88 125.73) (xy 309.88 133.35)) (stroke (width 0) (type default))) (global_label "SD_CS" (shape bidirectional) (at 309.88 133.35 0) (effects (font (size 1.27 1.27)) (justify right))) (symbol (lib_id "Sensory:R") (at 347.98 121.92 0) (unit 1) (in_bom yes) (on_board yes) (dnp no)
    (property "Reference" "R12" (at 355.6 116.84 0) (effects (font (size 1.27 1.27))))
    (property "Value" "10k" (at 355.6 120.142 0) (effects (font (size 1.27 1.27))))
    (property "Footprint" "" (at 347.98 121.92 0) (effects (font (size 1 1)) (hide yes)))
    (property "Assembly_note" "" (at 347.98 121.92 0) (effects (font (size 1 1)) (hide yes)))) (wire (pts (xy 347.98 118.11) (xy 347.98 110.49)) (stroke (width 0) (type default))) (global_label "3V3_IO" (shape bidirectional) (at 347.98 110.49 0) (effects (font (size 1.27 1.27)) (justify right))) (wire (pts (xy 347.98 125.73) (xy 347.98 133.35)) (stroke (width 0) (type default))) (global_label "SPI_MOSI" (shape bidirectional) (at 347.98 133.35 0) (effects (font (size 1.27 1.27)) (justify right))) (symbol (lib_id "Sensory:R") (at 386.08 121.92 0) (unit 1) (in_bom yes) (on_board yes) (dnp no)
    (property "Reference" "R13" (at 393.7 116.84 0) (effects (font (size 1.27 1.27))))
    (property "Value" "10k" (at 393.7 120.142 0) (effects (font (size 1.27 1.27))))
    (property "Footprint" "" (at 386.08 121.92 0) (effects (font (size 1 1)) (hide yes)))
    (property "Assembly_note" "" (at 386.08 121.92 0) (effects (font (size 1 1)) (hide yes)))) (wire (pts (xy 386.08 118.11) (xy 386.08 110.49)) (stroke (width 0) (type default))) (global_label "3V3_IO" (shape bidirectional) (at 386.08 110.49 0) (effects (font (size 1.27 1.27)) (justify right))) (wire (pts (xy 386.08 125.73) (xy 386.08 133.35)) (stroke (width 0) (type default))) (global_label "SPI_MISO" (shape bidirectional) (at 386.08 133.35 0) (effects (font (size 1.27 1.27)) (justify right))) (symbol (lib_id "Sensory:R") (at 342.9 160.02 0) (unit 1) (in_bom yes) (on_board yes) (dnp no)
    (property "Reference" "R14" (at 350.52 154.94 0) (effects (font (size 1.27 1.27))))
    (property "Value" "10k" (at 350.52 158.242 0) (effects (font (size 1.27 1.27))))
    (property "Footprint" "" (at 342.9 160.02 0) (effects (font (size 1 1)) (hide yes)))
    (property "Assembly_note" "" (at 342.9 160.02 0) (effects (font (size 1 1)) (hide yes)))) (wire (pts (xy 342.9 156.21) (xy 342.9 148.59)) (stroke (width 0) (type default))) (global_label "3V3_IO" (shape bidirectional) (at 342.9 148.59 0) (effects (font (size 1.27 1.27)) (justify right))) (wire (pts (xy 342.9 163.83) (xy 342.9 171.45)) (stroke (width 0) (type default))) (global_label "SD_DAT1" (shape bidirectional) (at 342.9 171.45 0) (effects (font (size 1.27 1.27)) (justify right))) (symbol (lib_id "Sensory:R") (at 381.0 160.02 0) (unit 1) (in_bom yes) (on_board yes) (dnp no)
    (property "Reference" "R15" (at 388.62 154.94 0) (effects (font (size 1.27 1.27))))
    (property "Value" "10k" (at 388.62 158.242 0) (effects (font (size 1.27 1.27))))
    (property "Footprint" "" (at 381.0 160.02 0) (effects (font (size 1 1)) (hide yes)))
    (property "Assembly_note" "" (at 381.0 160.02 0) (effects (font (size 1 1)) (hide yes)))) (wire (pts (xy 381.0 156.21) (xy 381.0 148.59)) (stroke (width 0) (type default))) (global_label "3V3_IO" (shape bidirectional) (at 381.0 148.59 0) (effects (font (size 1.27 1.27)) (justify right))) (wire (pts (xy 381.0 163.83) (xy 381.0 171.45)) (stroke (width 0) (type default))) (global_label "SD_DAT2" (shape bidirectional) (at 381.0 171.45 0) (effects (font (size 1.27 1.27)) (justify right))) (symbol (lib_id "Sensory:C") (at 347.98 203.2 0) (unit 1) (in_bom yes) (on_board yes) (dnp no)
    (property "Reference" "C8" (at 347.98 182.88 0) (effects (font (size 1.27 1.27))))
    (property "Value" "100nF" (at 347.98 186.182 0) (effects (font (size 1.27 1.27))))
    (property "Footprint" "" (at 347.98 203.2 0) (effects (font (size 1 1)) (hide yes)))
    (property "Assembly_note" "" (at 347.98 203.2 0) (effects (font (size 1 1)) (hide yes)))) (wire (pts (xy 347.98 199.39) (xy 347.98 191.77)) (stroke (width 0) (type default))) (global_label "3V3_IO" (shape bidirectional) (at 347.98 191.77 0) (effects (font (size 1.27 1.27)) (justify right))) (wire (pts (xy 347.98 207.01) (xy 347.98 214.63)) (stroke (width 0) (type default))) (global_label "GND" (shape bidirectional) (at 347.98 214.63 0) (effects (font (size 1.27 1.27)) (justify right))) (symbol (lib_id "Sensory:C") (at 386.08 203.2 0) (unit 1) (in_bom yes) (on_board yes) (dnp no)
    (property "Reference" "C9" (at 386.08 182.88 0) (effects (font (size 1.27 1.27))))
    (property "Value" "47uF / 6.3V" (at 386.08 186.182 0) (effects (font (size 1.27 1.27))))
    (property "Footprint" "" (at 386.08 203.2 0) (effects (font (size 1 1)) (hide yes)))
    (property "Assembly_note" "Se polarizado: positivo em 3V3_IO e negativo em GND. Instalar junto ao adaptador SD." (at 386.08 203.2 0) (effects (font (size 1 1)) (hide yes)))) (wire (pts (xy 386.08 199.39) (xy 386.08 191.77)) (stroke (width 0) (type default))) (global_label "3V3_IO" (shape bidirectional) (at 386.08 191.77 0) (effects (font (size 1.27 1.27)) (justify right))) (wire (pts (xy 386.08 207.01) (xy 386.08 214.63)) (stroke (width 0) (type default))) (global_label "GND" (shape bidirectional) (at 386.08 214.63 0) (effects (font (size 1.27 1.27)) (justify right))) (text "J1: numeração dos contatos do adaptador SD.\nC8/C9 junto ao adaptador. Se C9 polarizado: + em 3V3_IO." (at 302.26 231.14 0) (effects (font (size 1.6 1.6)) (justify left top))) (text "OLED / OPCIONAL" (at 20.32 246.38 0) (effects (font (size 2.0 2.0)) (justify left top))) (symbol (lib_id "Sensory:OLED_optional") (at 76.2 261.62 0) (unit 1) (in_bom yes) (on_board yes) (dnp yes)
    (property "Reference" "J2" (at 116.84 254.0 0) (effects (font (size 1.27 1.27))))
    (property "Value" "OLED SSD1315 opcional" (at 116.84 257.302 0) (effects (font (size 1.27 1.27))))
    (property "Footprint" "" (at 76.2 261.62 0) (effects (font (size 1 1)) (hide yes)))
    (property "Assembly_note" "Interface lógica; ordem física do conector conforme módulo. DNP: não montado." (at 76.2 261.62 0) (effects (font (size 1 1)) (hide yes)))) (wire (pts (xy 60.96 254.0) (xy 53.34 254.0)) (stroke (width 0) (type default))) (global_label "GND" (shape bidirectional) (at 53.34 254.0 0) (effects (font (size 1.27 1.27)) (justify right))) (wire (pts (xy 60.96 259.08) (xy 53.34 259.08)) (stroke (width 0) (type default))) (global_label "3V3_IO" (shape bidirectional) (at 53.34 259.08 0) (effects (font (size 1.27 1.27)) (justify right))) (wire (pts (xy 60.96 264.16) (xy 53.34 264.16)) (stroke (width 0) (type default))) (global_label "I2C_SCL" (shape bidirectional) (at 53.34 264.16 0) (effects (font (size 1.27 1.27)) (justify right))) (wire (pts (xy 60.96 269.24) (xy 53.34 269.24)) (stroke (width 0) (type default))) (global_label "I2C_SDA" (shape bidirectional) (at 53.34 269.24 0) (effects (font (size 1.27 1.27)) (justify right))) (text "J2: interface lógica; ordem física conforme módulo." (at 111.76 266.7 0) (effects (font (size 1.6 1.6)) (justify left top))) (embedded_fonts no))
